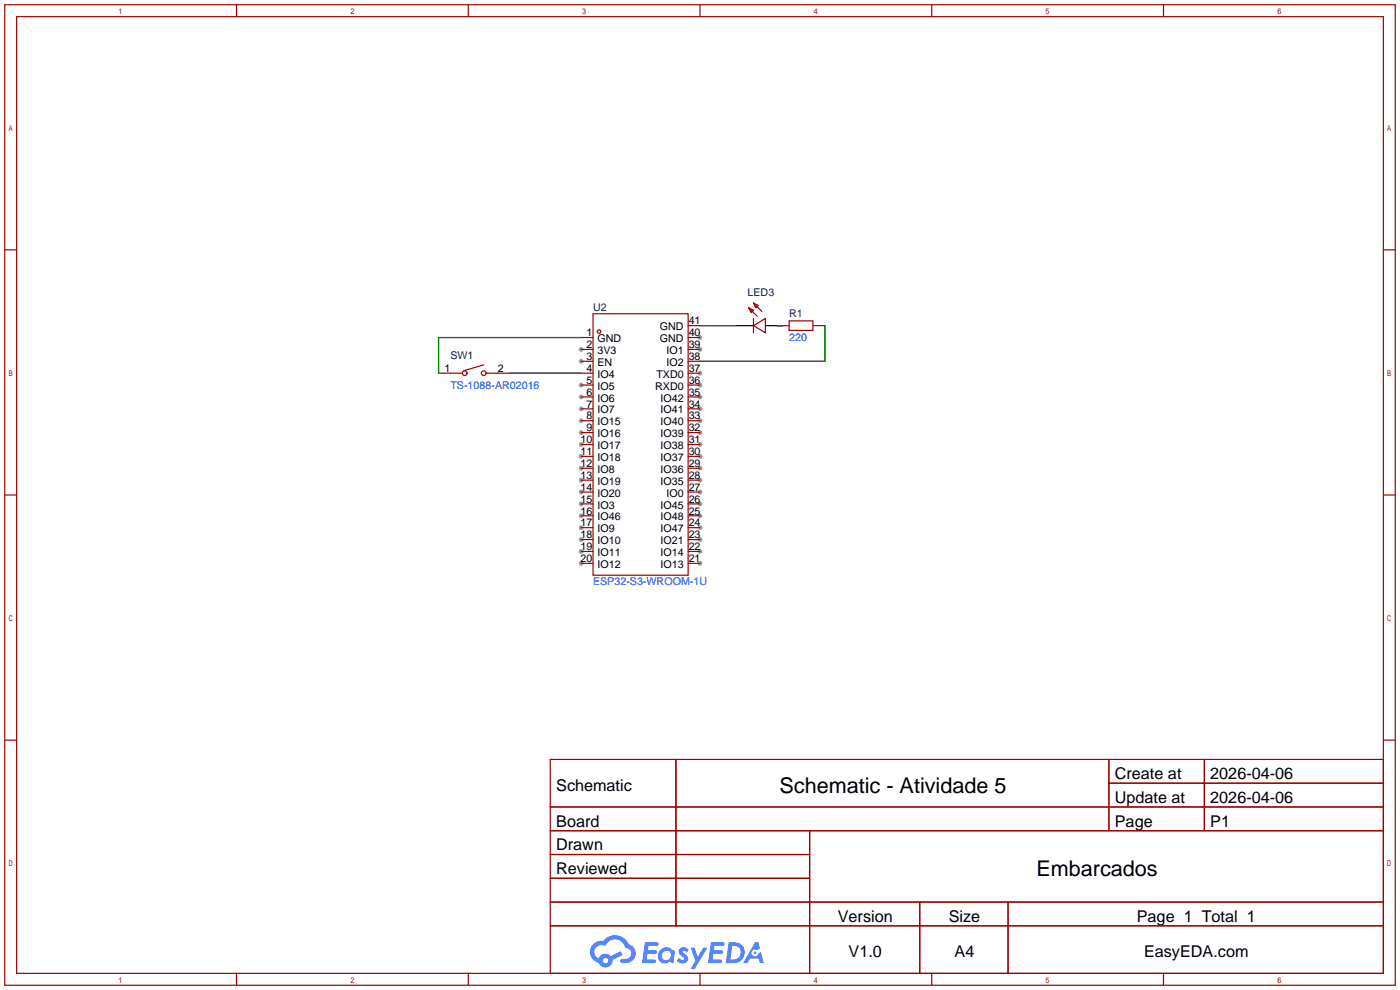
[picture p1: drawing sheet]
<svg xmlns="http://www.w3.org/2000/svg" width="299mm" height="212mm" viewBox="0 0 299 212" stroke-linecap="round" stroke-linejoin="round" font-family="sans-serif">
<g fill="#999">
<circle cx="149.6" cy="72.1" r=".51"/>
<circle cx="149.6" cy="74.7" r=".51"/>
<circle cx="149.6" cy="79.8" r=".51"/>
<circle cx="149.6" cy="82.3" r=".51"/>
<circle cx="149.6" cy="84.8" r=".51"/>
<circle cx="149.6" cy="87.4" r=".51"/>
<circle cx="149.6" cy="89.9" r=".51"/>
<circle cx="149.6" cy="92.5" r=".51"/>
<circle cx="149.6" cy="95" r=".51"/>
<circle cx="149.6" cy="97.5" r=".51"/>
<circle cx="149.6" cy="100.1" r=".51"/>
<circle cx="149.6" cy="102.6" r=".51"/>
<circle cx="149.6" cy="105.2" r=".51"/>
<circle cx="149.6" cy="107.7" r=".51"/>
<circle cx="149.6" cy="110.2" r=".51"/>
<circle cx="149.6" cy="112.8" r=".51"/>
<circle cx="149.6" cy="115.3" r=".51"/>
<circle cx="149.6" cy="117.9" r=".51"/>
<circle cx="149.6" cy="120.4" r=".51"/>
<circle cx="124.2" cy="120.4" r=".51"/>
<circle cx="124.2" cy="117.9" r=".51"/>
<circle cx="124.2" cy="115.3" r=".51"/>
<circle cx="124.2" cy="112.8" r=".51"/>
<circle cx="124.2" cy="110.2" r=".51"/>
<circle cx="124.2" cy="107.7" r=".51"/>
<circle cx="124.2" cy="105.2" r=".51"/>
<circle cx="124.2" cy="102.6" r=".51"/>
<circle cx="124.2" cy="100.1" r=".51"/>
<circle cx="124.2" cy="97.5" r=".51"/>
<circle cx="124.2" cy="95" r=".51"/>
<circle cx="124.2" cy="92.5" r=".51"/>
<circle cx="124.2" cy="89.9" r=".51"/>
<circle cx="124.2" cy="87.4" r=".51"/>
<circle cx="124.2" cy="84.8" r=".51"/>
<circle cx="124.2" cy="82.3" r=".51"/>
<circle cx="124.2" cy="77.2" r=".51"/>
<circle cx="124.2" cy="74.7" r=".51"/>
</g>
<g fill="none" stroke="#a10000" stroke-width=".25">
<path d="M1 1h297.2v209.6h-297.2zM3.6 3.6h292.1v204.4h-292.1zM50.5 1v2.6M100.1 1v2.6M149.6 1v2.6M199.1 1v2.6M248.7 1v2.6M1 53.4h2.6M295.7 53.4h2.5M1 105.8h2.6M295.7 105.8h2.5M1 158.2h2.6"/>
<path d="M295.7 158.2h2.5M117.6 162.3h178.1v45.7h-178.1zM117.6 172.5h178.1M117.6 177.5h178.1M144.5 162.3v35.6M173 177.5v30.5M237 162.3v15.2M237 167.4h58.7M257.4 162.3v15.2M117.6 182.6h55.4M117.6 192.8h178.1M117.6 187.7h55.4"/>
<path d="M117.6 197.9h178.1M196.6 192.8v15.2M215.4 192.8v15.2M50.5 208v2.6M100.1 208v2.6M149.6 208v2.6M199.1 208v2.6M248.7 208v2.6"/>
</g>
<g fill="#5487ff">
<path d="M145.3 202.7a1.3 1.3 0 0 1 1.9 .3l-.4 .6a.54 .54 0 0 0-.9-.2l.1 .2a1.34 1.34 0 0 1 .9 1.8 1.47 1.47 0 0 1-2.3-.1l.5-.6 .8 .5a.31 .31 0 0 0 .4-.3 .31 .31 0 0 0-.3-.4 1.12 1.12 0 0 1-.7-1.8z"/>
<path d="M147.6 202.5h.9l.6 2 1.2-2h.9l-2.7 4.6h-.9l1-1.7z"/>
<path d="M137.8 201.4h1.7a1.31 1.31 0 0 1 1.2 .2 .4 .4 0 0 1-.3 .5l-1.8 .1-.1 .9h1.6a.4 .4 0 0 1 .4 .4 .4 .4 0 0 1-.5 .4h-1.6l-.2 1.2h1.4a.46 .46 0 0 1 .5 0 .46 .46 0 0 1 .1 .5l-.4 .2h-2.6z"/>
<path d="M151.9 201.4h1.7a1.32 1.32 0 0 1 1.2 .2 .39 .39 0 0 1-.3 .5l-1.8 .1-.1 .9h1.6a.4 .4 0 0 1 .4 .4 .4 .4 0 0 1-.4 .4h-1.7l-.2 1.2h1.4a.46 .46 0 0 1 .5 0 .46 .46 0 0 1 .1 .5l-.4 .2h-2.6z"/>
<path d="M161.3 201.4h.8l.3 1.3-.6 .4a.75 .75 0 0 0-1.1 .3 .75 .75 0 0 0 .5 1 .75 .75 0 0 0 .9-.7l.5-.2 .6 2.3h-.8l-.3-.9h-1.8l-.5 .9h-1z"/>
<path d="M155.7 201.4l-.6 4.4h1.5a2.27 2.27 0 0 0 2.6-2.2 2.27 2.27 0 0 0-2.7-2.2zM156.5 202.1a1.5 1.5 0 0 1 1.8 1.6 1.5 1.5 0 0 1-1.9 1.4h-.3z"/>
<path d="M141.2 203a1.6 1.6 0 0 0-.3 2.3 1.6 1.6 0 0 0 2.3 .2l.7 .3 .3-2.4-.1-.3-.5-.1a1.58 1.58 0 0 0-2.4 0zM141.8 203.5a.98 .98 0 0 1 1.6 .4 .98 .98 0 0 1-1.1 1.3 .94 .94 0 0 1-.9-.7 .94 .94 0 0 1 .4-1z"/>
<path d="M126.8 201.8a2.37 2.37 0 0 0 1.1 4 1.54 1.54 0 0 0 1.8 1 1.54 1.54 0 0 0 1.2-1.6l2.2-1.1-.5-.8-2 1a1.57 1.57 0 0 0-2.7 .5 1.5 1.5 0 0 1-.7-2.1 1.5 1.5 0 0 1 2.2-.5 2.23 2.23 0 0 1 2.3-1.4 2.23 2.23 0 0 1 2 1.8 1.16 1.16 0 0 1 1.2 1.1 1.16 1.16 0 0 1-1.1 1.2h-.7a.47 .47 0 0 0-.5 .4 .47 .47 0 0 0 .4 .5 2.17 2.17 0 0 0 2.5-.9 2.17 2.17 0 0 0-.3-2.7l-.8-.4a3.2 3.2 0 0 0-5.5-.7l-1.1 .1zM128.8 205.3a.6 .6 0 0 1 1.2 0 .6 .6 0 0 1-1.2 0z"/>
<circle cx="161.4" cy="203.6" r=".28"/>
</g>
<g fill="none" stroke="#a10000" stroke-width=".25">
<path d="M93.7 79.8h5.1M103.4 78l-4.3 1.2M103.9 79.8h5.1M124.2 72.1h2.5M124.2 74.7h2.5M124.2 77.2h2.5M124.2 79.8h2.5M126.7 67.1h20.4v55.8h-20.4zM147.1 69.6h2.5M147.1 72.1h2.5M147.1 74.7h2.5M147.1 77.2h2.5"/>
<path d="M147.1 79.8h2.5M160 65.8l1 .5-.5 .5zM160 65.8l1.8 1.8M161 69.6l2.6-1.5v3zM161 64.8l1.1 .5-.6 .5zM161 64.8l1.8 1.7M161 68.1v3M166.1 69.6h2.6M168.7 68.6h5v2h-5zM173.7 69.6h2.6M124.2 82.3h2.5M124.2 84.8h2.5"/>
<path d="M124.2 87.4h2.5M124.2 89.9h2.5M124.2 92.5h2.5M124.2 95h2.5M124.2 97.5h2.5M147.1 82.3h2.5M147.1 84.8h2.5M147.1 87.4h2.5M147.1 89.9h2.5M147.1 92.5h2.5M147.1 95h2.5M147.1 97.5h2.5"/>
<path d="M124.2 100.1h2.5M124.2 102.6h2.5M124.2 105.2h2.5M124.2 107.7h2.5M124.2 110.2h2.5M124.2 112.8h2.5M124.2 115.3h2.5M124.2 117.9h2.5M147.1 100.1h2.5M147.1 102.6h2.5M147.1 105.2h2.5M147.1 107.7h2.5"/>
<path d="M147.1 110.2h2.5M147.1 112.8h2.5M147.1 115.3h2.5M147.1 117.9h2.5M124.2 120.4h2.5M147.1 120.4h2.5"/>
<circle cx="99.3" cy="79.8" r=".51"/>
<circle cx="103.4" cy="79.8" r=".51"/>
<circle cx="128" cy="70.9" r=".38"/>
</g>
<path d="M157.2 69.6h3.8M163.6 69.6h3.8" fill="none" stroke="#000" stroke-width=".25"/>
<path d="M109 79.8h15.2M124.2 72.1h-30.5v7.7M149.6 69.6h7.6M166.1 69.6h1.3M176.3 69.6v7.6h-26.7" fill="none" stroke="#008700" stroke-width=".25"/>
<g font-size="4.6">
<text x="166.6" y="169.4">Schematic - Atividade 5</text>
<text x="221.5" y="187.2">Embarcados</text>
</g>
<g font-size="3.5">
<text x="238.3" y="166.5">Create at</text>
<text x="258.7" y="166.5">2026-04-06</text>
<text x="118.9" y="169.1">Schematic</text>
<text x="238.3" y="171.6">Update at</text>
<text x="258.7" y="171.6">2026-04-06</text>
<text x="118.9" y="176.7">Board</text>
<text x="238.3" y="176.7">Page</text>
<text x="258.7" y="176.7">P1</text>
<text x="118.9" y="181.8">Drawn</text>
<text x="118.9" y="186.8">Reviewed</text>
<text x="179.1" y="197">Version</text>
<text x="202.8" y="197">Size</text>
<text x="243" y="197">Page 1 Total 1</text>
<text x="181.4" y="204.6">V1.0</text>
<text x="204" y="204.6">A4</text>
<text x="244.5" y="204.6">EasyEDA.com</text>
</g>
<g font-size="2.3" fill="#000080">
<text x="159.8" y="63.2">LED3</text>
<text x="126.7" y="66.5">U2</text>
<text x="168.7" y="67.8">R1</text>
<text x="96.3" y="76.7">SW1</text>
</g>
<g font-size="2.3">
<text x="125.3" y="71.9">1</text>
<text x="141" y="70.6">GND</text>
<text x="147.2" y="69.3">41</text>
<text x="147.2" y="71.9">40</text>
<text x="125.3" y="76.9">3</text>
<text x="125.3" y="74.4">2</text>
<text x="127.7" y="75.7">3V3</text>
<text x="127.7" y="73.1">GND</text>
<text x="141" y="73.1">GND</text>
<text x="142.4" y="75.7">IO1</text>
<text x="147.2" y="74.4">39</text>
<text x="147.2" y="76.9">38</text>
<text x="95" y="79.5">1</text>
<text x="106.4" y="79.5">2</text>
<text x="125.3" y="82">5</text>
<text x="125.3" y="79.5">4</text>
<text x="127.7" y="83.3">IO5</text>
<text x="127.7" y="80.8">IO4</text>
<text x="127.7" y="78.2">EN</text>
<text x="140" y="83.3">RXD0</text>
<text x="140.3" y="80.8">TXD0</text>
<text x="142.4" y="78.2">IO2</text>
<text x="147.2" y="79.5">37</text>
<text x="147.2" y="82">36</text>
<text x="125.3" y="89.6">8</text>
<text x="125.3" y="87.1">7</text>
<text x="125.3" y="84.6">6</text>
<text x="127.7" y="88.4">IO7</text>
<text x="127.7" y="85.8">IO6</text>
<text x="141.2" y="85.8">IO42</text>
<text x="141.2" y="88.4">IO41</text>
<text x="147.2" y="84.6">35</text>
<text x="147.2" y="87.1">34</text>
<text x="147.2" y="89.6">33</text>
<text x="124.1" y="94.7">10</text>
<text x="125.3" y="92.2">9</text>
<text x="127.7" y="96">IO17</text>
<text x="127.7" y="93.5">IO16</text>
<text x="127.7" y="90.9">IO15</text>
<text x="141.2" y="90.9">IO40</text>
<text x="141.2" y="93.5">IO39</text>
<text x="141.2" y="96">IO38</text>
<text x="147.2" y="92.2">32</text>
<text x="147.2" y="94.7">31</text>
<text x="124.1" y="99.8">12</text>
<text x="124.1" y="97.3">11</text>
<text x="127.7" y="101.1">IO8</text>
<text x="127.7" y="98.5">IO18</text>
<text x="141.2" y="98.5">IO37</text>
<text x="141.2" y="101.1">IO36</text>
<text x="147.2" y="97.3">30</text>
<text x="147.2" y="99.8">29</text>
<text x="124.1" y="107.4">15</text>
<text x="124.1" y="104.9">14</text>
<text x="124.1" y="102.3">13</text>
<text x="127.7" y="106.2">IO20</text>
<text x="127.7" y="103.6">IO19</text>
<text x="141.2" y="103.6">IO35</text>
<text x="142.4" y="106.2">IO0</text>
<text x="147.2" y="102.3">28</text>
<text x="147.2" y="104.9">27</text>
<text x="147.2" y="107.4">26</text>
<text x="124.1" y="112.5">17</text>
<text x="124.1" y="110">16</text>
<text x="127.7" y="113.8">IO9</text>
<text x="127.7" y="111.2">IO46</text>
<text x="127.7" y="108.7">IO3</text>
<text x="141.2" y="108.7">IO45</text>
<text x="141.2" y="111.2">IO48</text>
<text x="141.2" y="113.8">IO47</text>
<text x="147.2" y="110">25</text>
<text x="147.2" y="112.5">24</text>
<text x="124.1" y="117.6">19</text>
<text x="124.1" y="115">18</text>
<text x="127.7" y="118.9">IO11</text>
<text x="127.7" y="116.3">IO10</text>
<text x="141.2" y="116.3">IO21</text>
<text x="141.2" y="118.9">IO14</text>
<text x="147.2" y="115">23</text>
<text x="147.2" y="117.6">22</text>
<text x="124.1" y="120.1">20</text>
<text x="127.7" y="121.4">IO12</text>
<text x="141.2" y="121.4">IO13</text>
<text x="147.2" y="120.1">21</text>
</g>
<g font-size="2.3" fill="#00f">
<text x="168.7" y="72.9">220</text>
<text x="96.3" y="83.1">TS-1088-AR02016</text>
<text x="126.7" y="125">ESP32-S3-WROOM-1U</text>
</g>
</svg>
